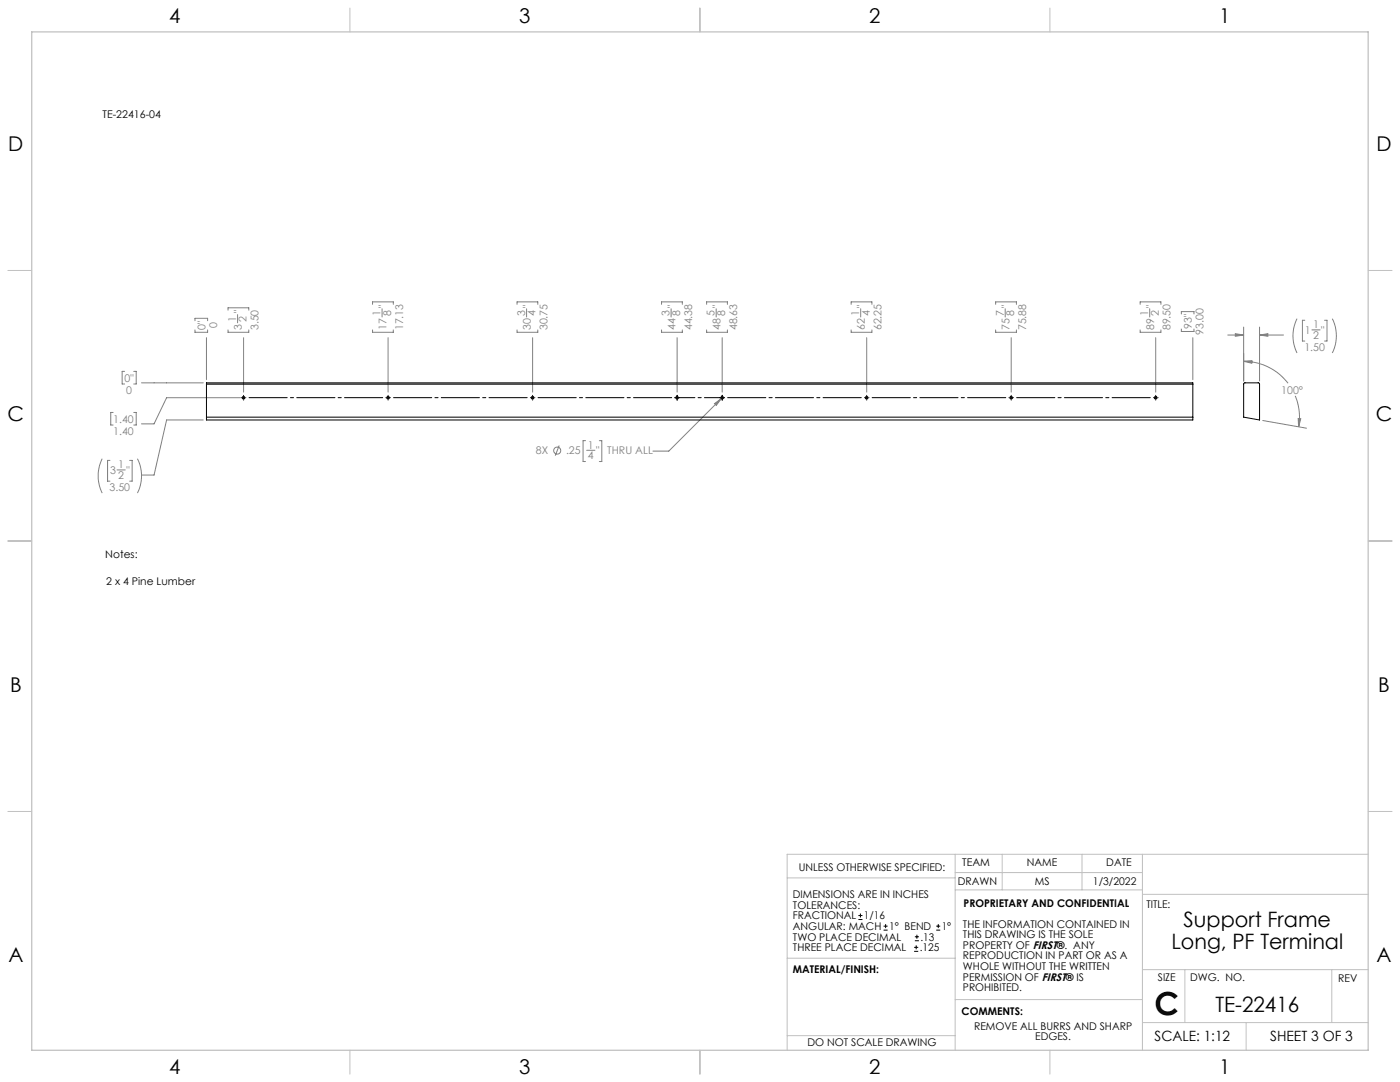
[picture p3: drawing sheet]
<svg xmlns="http://www.w3.org/2000/svg" width="559mm" height="432mm" viewBox="0 0 559 432" stroke-linecap="round" stroke-linejoin="round" font-family="sans-serif">
<g fill="none" stroke="#c0c0c0" stroke-width=".4">
<path d="M139.7 3.2v9.5M279.4 3.2v9.5M419.1 3.2v9.5M3.1 107.9h9.6M546.1 107.9h9.5M3.1 215.9h9.6M546.1 215.9h9.5M3.1 323.8h9.6M546.1 323.8h9.5M314.2 350.3h67M381.2 340.9v78.2M381.2 355.1h74.8"/>
<path d="M381.2 348.2h74.8M400 340.9v14.2M431.9 340.9v14.2M456 340.9v78.2M456 356.9h90.1M546.1 340.9h-231.9v78.2M314.2 382.4h67.2M381.2 398.9h74.8M456 387h90.1M472.9 387v21.1M531.6 387v21.1M139.7 419.1v9.6"/>
<path d="M279.4 419.1v9.6M314.2 413.3h67M419.1 419.1v9.6M456 408.1h90.1M497.4 408.1v11"/>
</g>
<path d="M12.7 12.7h533.4v406.4h-533.4z" fill="none" stroke="#c0c0c0" stroke-width=".5"/>
<g fill="none" stroke="#808080" stroke-width=".4">
<path d="M77.8 128v-1h5.1v1M77.8 131.7v.9h5.1v-.9M82.4 134.8v16.7M91 131.7v.9h8.3v-.9M91 123.8v-1h8.3v1M94.8 125.6v3.2M97.2 134.8v21.7M148.7 131.7v.9h8.3v-.9M148.7 121.5v-1h8.3v1M152.5 123.2v3.3M154.9 134.8v21.7M206.4 131.7v.9h8.3v-.9"/>
<path d="M206.4 121.5v-1h8.3v1M210.2 123.2v3.3M212.6 134.8v21.7M264.1 131.7v.9h8.2v-.9M264.1 121.5v-1h8.2v1M267.9 123.2v3.3M270.3 134.8v21.7M282 131.7v.9h8.3v-.9M282 121.5v-1h8.3v1M285.9 123.2v3.3M288.3 134.8v21.7M339.7 131.7v.9h8.3v-.9"/>
<path d="M339.7 121.5v-1h8.3v1M343.5 123.2v3.3M345.9 134.8v21.7M397.4 131.7v.9h8.3v-.9M397.4 121.5v-1h8.3v1M401.2 123.2v3.3M403.6 134.8v21.7M455.1 131.7v.9h8.3v-.9M455.1 121.5v-1h8.3v1M458.9 123.2v3.3M461.3 134.8v21.7M471.5 125.3v-.9h5.1v.9"/>
<path d="M471.5 131.3v1h5.1v-1M476.1 134.8v16.7M490 133.7h6.4M493.1 133.2l3.3 .5-3.3 .5zM496.4 130.5v21.5M502.7 133.7l3.4-.5v1zM502.7 130.5v21.5M502.7 133.7h9.6M517.7 127.2a15.2 15.2 0 0 0 0 13.7M520.8 127.8h-.9v8.3h.9M523.6 131.7h3.3M528.7 127.8h1v8.3h-1"/>
<path d="M531.8 127.2a15.2 15.2 0 0 1 0 13.7M49.7 148.2h-.9v5h.9M53.4 148.2h1v5h-1M56.5 152.8h24.6M96 158.7h-29.5l-5 10.5h-5M287.9 159.1l-21 20.9h-6.3M496.4 144.2l3.3-.3-.1 1.1zM496.4 144.2a22.5 22.5 0 0 1 17.7 8.7M517 158a22.3 22.3 0 0 1 1.3 12.4M45.2 164.6h-1v5h1M53.4 164.6h1v5h-1M81.1 167.6h-14.6l-5 22h-5"/>
<path d="M223.2 177.8l-1.6 4.1M233.7 175.9h-1v8.3h1M234.2 179.7h3.3M239.2 175.9h1v8.3h-1M285.2 161.1l2.7-2-2 2.7zM504 167.8l17.5 3.1M518.2 167l1 .1-.9 3.3zM40.8 183.1a15.6 15.6 0 0 0 0 13.7M43.9 183.7h-1v8.3h1M46.7 187.5h3.3M51.8 183.7h.9v8.3h-.9M54.9 183.1a15.3 15.3 0 0 1 0 13.7"/>
<circle cx="222.4" cy="179.8" r="1.4"/>
</g>
<path d="M154.1 158.7h-56M211.7 158.7h-55.9M269.4 158.7h-56M345.1 158.7h-56M402.8 158.7h-56M460.5 158.7h-56" fill="none" stroke="#000" stroke-width=".4" stroke-dasharray="15.2 1.3 1.3 1.3" stroke-dashoffset="-1.3"/>
<path d="M287.4 158.7h-16.3" fill="none" stroke="#000" stroke-width=".4" stroke-dasharray="15.2 1.3 1.3 1.3" stroke-dashoffset="9"/>
<g fill="none" stroke="#000" stroke-width=".4">
<path d="M96.3 158.7h.1M96.8 158.7h.8M97.2 157.8v.1M97.2 158.3v.8M97.2 159.6v.1M154.5 158.7h.8M154.9 157.8v.1M154.9 158.3v.8M154.9 159.6v.1M212.2 158.7h.8M212.6 157.8v.1M212.6 158.3v.8"/>
<path d="M212.6 159.6v.1M269.3 158.7h.1M269.8 158.7h.9M270.3 157.8v.1M270.3 158.3v.8M270.3 159.6v.1M271.1 158.7h.1M287.3 158.7h.1M287.8 158.7h.9M288.3 157.8v.1M288.3 158.3v.8M288.3 159.6v.1"/>
<path d="M289.1 158.7h.1M345.5 158.7h.9M345.9 157.8v.1M345.9 158.3v.8M345.9 159.6v.1M403.2 158.7h.8M403.6 157.8v.1M403.6 158.3v.8M403.6 159.6v.1M460.9 158.7h.8M461.3 157.8v.1M461.3 158.3v.8"/>
<path d="M461.3 159.6v.1M462.1 158.7h.1"/>
</g>
<path d="M285.2 161.1l.7 .7 2-2.7zM518.2 167l1 .1-.9 3.3zM496.4 144.2l3.3-.3-.1 1.1zM493.1 133.2l3.3 .5-3.3 .5zM502.7 133.7l3.4-.5v1z" fill="#808080"/>
<g fill="none" stroke="#000" stroke-width=".4">
<path d="M82.4 153.3v-.5h393.7v.5M82.4 153.3v14.3h393.7v-14.3M82.4 153.3h393.7M496.5 152.9l5.8-.1 .4 .2v14.6l-6.3-1.1zM82.4 166.5h393.7M342.6 367h1.6M342.6 365.4h1.6M343.4 364.6v1.5M352.7 371.2h1.6M352.7 369.6h1.6M353.5 368.8v1.6M364.9 379.7h1.6"/>
<path d="M364.9 378.1h1.6M365.2 375.4h1.6M365.2 373.8h1.6M365.7 377.3v1.5M366 373v1.6M373.7 371.2h1.6M373.7 369.6h1.6M374.5 368.8v1.6"/>
<circle cx="97.2" cy="158.7" r=".54"/>
<circle cx="154.9" cy="158.7" r=".54"/>
<circle cx="212.6" cy="158.7" r=".54"/>
<circle cx="270.3" cy="158.7" r=".54"/>
<circle cx="288.3" cy="158.7" r=".54"/>
<circle cx="345.9" cy="158.7" r=".54"/>
<circle cx="403.6" cy="158.7" r=".54"/>
<circle cx="461.3" cy="158.7" r=".54"/>
</g>
<text font-size="12.7" x="460.9" y="405.2">C</text>
<g font-size="8.5">
<text x="472.4" y="370.1">Support Frame</text>
<text x="467.5" y="378.6">Long, PF Terminal</text>
<text x="485.1" y="404">TE-22416</text>
</g>
<g font-size="8.1">
<text x="67.6" y="9.3">4</text>
<text x="207.3" y="9.3">3</text>
<text x="347" y="9.3">2</text>
<text x="486.7" y="9.3">1</text>
<text x="3.3" y="60.1">D</text>
<text x="549.4" y="60.1">D</text>
<text x="3" y="168">C</text>
<text x="549.1" y="168">C</text>
<text x="4" y="276">B</text>
<text x="550.1" y="276">B</text>
<text x="3.3" y="383.9">A</text>
<text x="549.4" y="383.9">A</text>
<text x="67.6" y="428.4">4</text>
<text x="207.3" y="428.4">3</text>
<text x="347" y="428.4">2</text>
<text x="486.7" y="428.4">1</text>
</g>
<g font-size="5.6">
<text x="460.9" y="415.2">SCALE: 1:12</text>
<text x="507" y="415.2">SHEET 3 OF 3</text>
</g>
<g font-size="4.2">
<text x="40.9" y="47.1">TE-22416-04</text>
<text x="42" y="222.9">Notes:</text>
<text x="42.4" y="233.4">2 x 4 Pine Lumber</text>
<text x="318.8" y="347.7">UNLESS OTHERWISE SPECIFIED:</text>
<text x="384.1" y="345.5">TEAM</text>
<text x="409.9" y="345.7">NAME</text>
<text x="441.6" y="345.7">DATE</text>
<text x="382.3" y="353.3">DRAWN</text>
<text x="413" y="353.3">MS</text>
<text x="436.3" y="353.3">1/3/2022</text>
<text x="316.5" y="358.5">DIMENSIONS ARE IN INCHES</text>
<text x="316.5" y="362.7">TOLERANCES:</text>
<text x="384.6" y="361.9">PROPRIETARY AND CONFIDENTIAL</text>
<text x="457.6" y="362.3">TITLE:</text>
<text x="316.5" y="371.2">ANGULAR: MACH</text>
<text x="316.5" y="366.9">FRACTIONAL</text>
<text x="344.8" y="366.9">1/16</text>
<text x="354.9" y="371.2">1° BEND</text>
<text x="375.9" y="371.2">1°</text>
<text x="384.4" y="370.2">THE INFORMATION CONTAINED IN</text>
<text x="316.5" y="375.4">TWO PLACE DECIMAL</text>
<text x="367.4" y="375.4">.13</text>
<text x="384.4" y="374.4">THIS DRAWING IS THE SOLE</text>
<text x="316.5" y="379.6">THREE PLACE DECIMAL</text>
<text x="367.1" y="379.6">.125</text>
<text x="384.4" y="378.6">PROPERTY OF FIRST®. ANY</text>
<text x="384.4" y="382.9">REPRODUCTION IN PART OR AS A</text>
<text x="316.5" y="388.4">MATERIAL/FINISH:</text>
<text x="384.4" y="387.1">WHOLE WITHOUT THE WRITTEN</text>
<text x="384.4" y="391.3">PERMISSION OF FIRST® IS</text>
<text x="384.4" y="395.6">PROHIBITED.</text>
<text x="462.2" y="391.3">SIZE</text>
<text x="475.1" y="391.3">DWG. NO.</text>
<text x="534.1" y="391.8">REV</text>
<text x="383.8" y="405.1">COMMENTS:</text>
<text x="388.8" y="410.9">REMOVE ALL BURRS AND SHARP</text>
<text x="322.3" y="417.6">DO NOT SCALE DRAWING</text>
<text x="413.2" y="415.2">EDGES.</text>
</g>
<g font-size="4.2" fill="#808080">
<text x="96.6" y="125.1" transform="rotate(-90 96.6 125.1)">&quot;</text>
<text x="154.2" y="122.7" transform="rotate(-90 154.2 122.7)">&quot;</text>
<text x="211.9" y="122.7" transform="rotate(-90 211.9 122.7)">&quot;</text>
<text x="269.6" y="122.7" transform="rotate(-90 269.6 122.7)">&quot;</text>
<text x="287.6" y="122.7" transform="rotate(-90 287.6 122.7)">&quot;</text>
<text x="345.2" y="122.7" transform="rotate(-90 345.2 122.7)">&quot;</text>
<text x="402.9" y="122.7" transform="rotate(-90 402.9 122.7)">&quot;</text>
<text x="460.6" y="122.7" transform="rotate(-90 460.6 122.7)">&quot;</text>
<text x="82" y="131.6" transform="rotate(-90 82 131.6)">0&quot;</text>
<text x="86.7" y="131" transform="rotate(-90 86.7 131)">0</text>
<text x="94.2" y="128.4" transform="rotate(-90 94.2 128.4)">1</text>
<text x="96.6" y="131.6" transform="rotate(-90 96.6 131.6)">3</text>
<text x="98.4" y="128.4" transform="rotate(-90 98.4 128.4)">2</text>
<text x="103.2" y="131.8" transform="rotate(-90 103.2 131.8)">3.50</text>
<text x="151.9" y="126" transform="rotate(-90 151.9 126)">1</text>
<text x="154.2" y="131.6" transform="rotate(-90 154.2 131.6)">17</text>
<text x="156.1" y="126" transform="rotate(-90 156.1 126)">8</text>
<text x="160.9" y="131.8" transform="rotate(-90 160.9 131.8)">17.13</text>
<text x="209.6" y="126" transform="rotate(-90 209.6 126)">3</text>
<text x="211.9" y="131.6" transform="rotate(-90 211.9 131.6)">30</text>
<text x="213.8" y="126" transform="rotate(-90 213.8 126)">4</text>
<text x="218.5" y="131.8" transform="rotate(-90 218.5 131.8)">30.75</text>
<text x="267.3" y="126" transform="rotate(-90 267.3 126)">3</text>
<text x="269.6" y="131.6" transform="rotate(-90 269.6 131.6)">44</text>
<text x="271.5" y="126" transform="rotate(-90 271.5 126)">8</text>
<text x="276.2" y="131.8" transform="rotate(-90 276.2 131.8)">44.38</text>
<text x="285.2" y="126" transform="rotate(-90 285.2 126)">5</text>
<text x="287.6" y="131.6" transform="rotate(-90 287.6 131.6)">48</text>
<text x="289.4" y="126" transform="rotate(-90 289.4 126)">8</text>
<text x="294.2" y="131.8" transform="rotate(-90 294.2 131.8)">48.63</text>
<text x="342.9" y="126" transform="rotate(-90 342.9 126)">1</text>
<text x="345.2" y="131.6" transform="rotate(-90 345.2 131.6)">62</text>
<text x="347.1" y="126" transform="rotate(-90 347.1 126)">4</text>
<text x="351.9" y="131.8" transform="rotate(-90 351.9 131.8)">62.25</text>
<text x="400.6" y="126" transform="rotate(-90 400.6 126)">7</text>
<text x="402.9" y="131.6" transform="rotate(-90 402.9 131.6)">75</text>
<text x="404.8" y="126" transform="rotate(-90 404.8 126)">8</text>
<text x="409.6" y="131.8" transform="rotate(-90 409.6 131.8)">75.88</text>
<text x="458.3" y="126" transform="rotate(-90 458.3 126)">1</text>
<text x="460.6" y="131.6" transform="rotate(-90 460.6 131.6)">89</text>
<text x="462.5" y="126" transform="rotate(-90 462.5 126)">2</text>
<text x="467.2" y="131.8" transform="rotate(-90 467.2 131.8)">89.50</text>
<text x="475.7" y="131.3" transform="rotate(-90 475.7 131.3)">93&quot;</text>
<text x="524.1" y="131">1</text>
<text x="480.4" y="133.6" transform="rotate(-90 480.4 133.6)">93.00</text>
<text x="520.8" y="133.3">1</text>
<text x="524.1" y="135.2">2</text>
<text x="527.4" y="133.3">&quot;</text>
<text x="520.7" y="139.9">1.50</text>
<text x="49.7" y="152.3">0&quot;</text>
<text x="50.4" y="157.1">0</text>
<text x="511.4" y="157">100°</text>
<text x="45.2" y="168.7">1.40</text>
<text x="45.2" y="173.4">1.40</text>
<text x="234.7" y="179">1</text>
<text x="213.9" y="181.4">8X</text>
<text x="225.9" y="181.4">.25</text>
<text x="234.7" y="183.2">4</text>
<text x="237.9" y="181.4">&quot;</text>
<text x="242.3" y="181.4">THRU ALL</text>
<text x="43.9" y="189.2">3</text>
<text x="47.2" y="186.9">1</text>
<text x="47.2" y="191.1">2</text>
<text x="50.5" y="189.2">&quot;</text>
<text x="43.7" y="195.8">3.50</text>
</g>
</svg>
